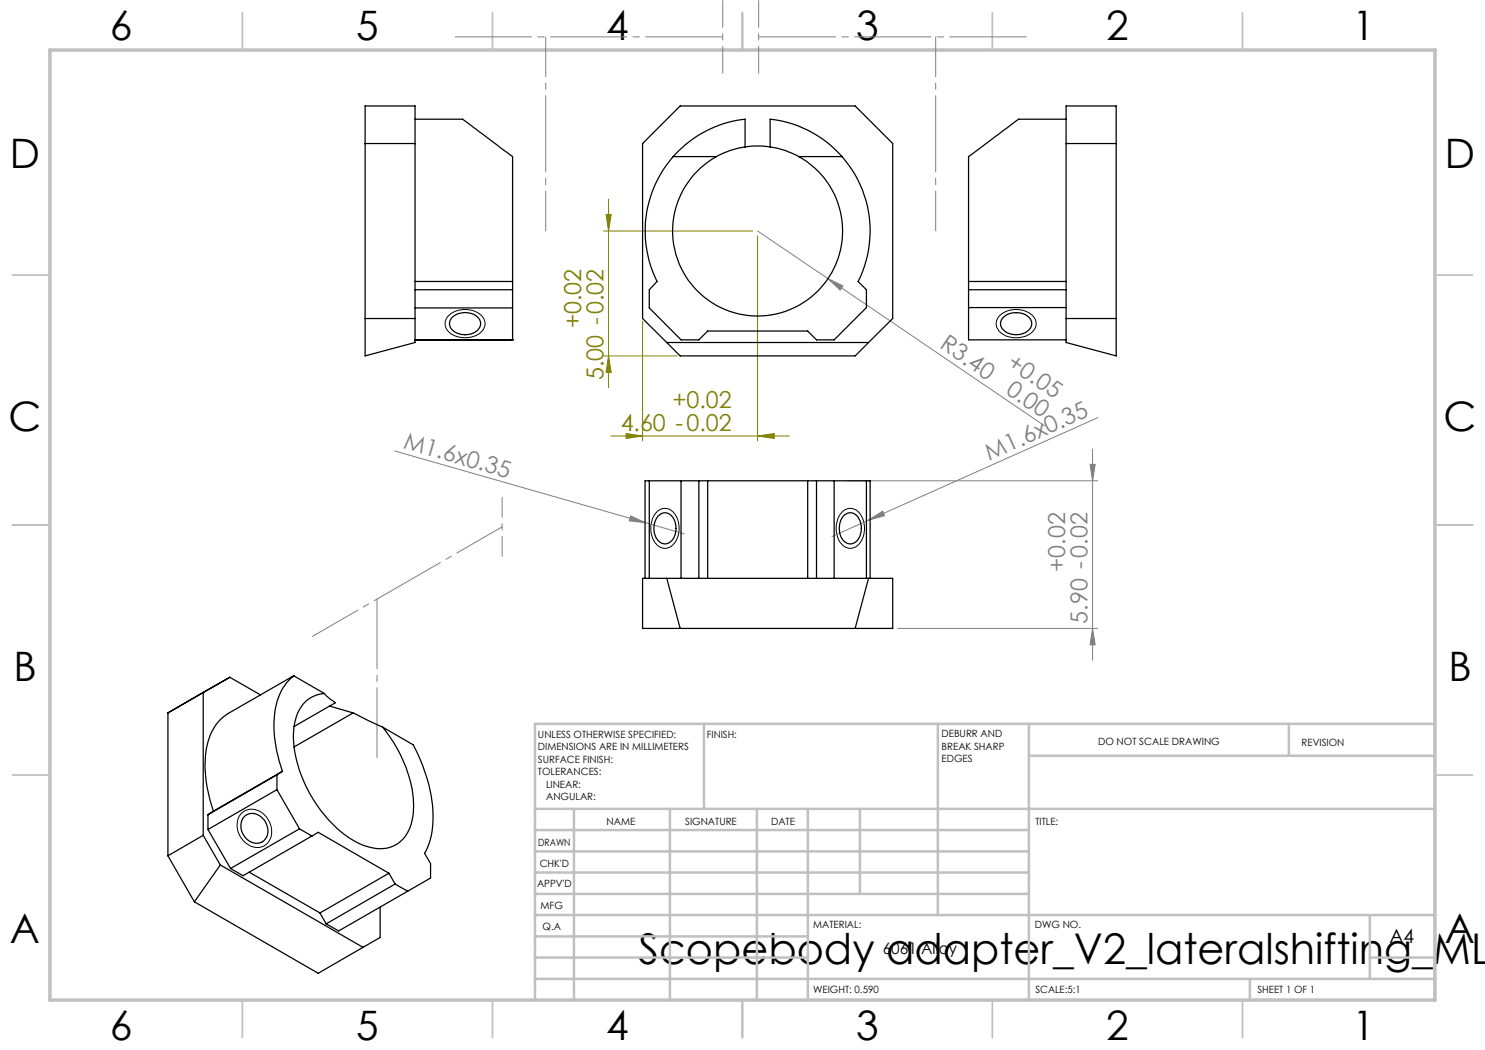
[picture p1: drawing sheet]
<svg xmlns="http://www.w3.org/2000/svg" width="297mm" height="210mm" viewBox="0 0 297 210" stroke-linecap="round" stroke-linejoin="round" font-family="sans-serif">
<path d="M121.7 39.9v37.6M120.7 46.2h29.8M121.2 42.9h1l-.5 3.3zM151.5 47.2v41M120.7 71.2h14.8M121.7 71.2l.5 3.3h-1zM128.5 64.3v23.9M122.2 87.2h35.7M125.2 86.7l3.3 .5-3.3 .5zM151.5 87.2l3.3-.5v1z" fill="none" stroke="#808000" stroke-width=".2"/>
<g fill="none" stroke="#808080" stroke-width=".2">
<path d="M151.5 46.2l57.5 39M165.6 55.7l3 1.5-.6 .8zM79 90.2l50.2 14.4M169.5 96.2h50M218 92.9h1l-.5 3.3zM218.5 89.8v42.2M219.6 83.5l-45.9 20.5M126.1 103.2l3.1 1.4-3.4-.4zM129.2 104.6l7.6 2.2M173.7 104l2.8-1.8 .4 .9zM173.7 104l-7.3 3.3M179.5 125.7h40"/>
<path d="M218.5 125.7l.5 3.3h-1z"/>
</g>
<path d="M89.6 63.2a4.9 4.9 0 0 1 7.1 .4 2.48 2.48 0 0 1-1.8 3.6 4.8 4.8 0 0 1-5.6-1.5l-.1-.2a2.08 2.08 0 0 1 .4-2.3zM199.8 63.2a4.9 4.9 0 0 1 7.1 .4 2.42 2.42 0 0 1-1.5 3.5 4.9 4.9 0 0 1-5.8-1.2 2.14 2.14 0 0 1 .2-2.7zM131.4 102.3a2.41 2.41 0 0 1 4 1.2 4.8 4.8 0 0 1-1.4 5.9 2.56 2.56 0 0 1-3.5-1.8 5.1 5.1 0 0 1 .9-5.3zM168.5 102.3a2.41 2.41 0 0 1 3.9 1.2 4.8 4.8 0 0 1-1.3 5.9 2.59 2.59 0 0 1-3.6-2.1 5.1 5.1 0 0 1 1-5zM48.2 162.8a3.5 3.5 0 0 1 5.5 1.2 3.5 3.5 0 0 1-1.5 5.4 4.3 4.3 0 0 1-4.8-4.8 3.2 3.2 0 0 1 .8-1.8z" fill="none" stroke="#000" stroke-width=".2"/>
<g fill="none" stroke="#c0c0c0" stroke-width=".35">
<path d="M48.5 2.5v7.5M98.5 2.5v7.5M148.5 2.5v7.5M198.5 2.5v7.5M248.5 2.5v7.5M2.5 55h7.5M287 55h7.5M2.5 105h7.5M287 105h7.5M2.5 155h7.5M287 155h7.5M48.5 200v7.5"/>
<path d="M98.5 200v7.5M148.5 200v7.5M198.5 200v7.5M248.5 200v7.5"/>
</g>
<g fill="none" stroke="#c0c0c0" stroke-width=".5">
<path d="M140.8 144.8v17M187.6 144.8v38.2M205.8 144.8v55.2M205.8 151.2h81.2M257.8 144.8v6.4M287 144.8h-180v55.2M107 161.8h180M107 178.8h98.8M107 174.5h98.8M107 170.3h98.8M107 166h98.8M114.8 161.8v38.2"/>
<path d="M134 161.8v38.2M151.4 161.8v38.2M161.6 161.8v38.2M172 161.8v17M107 195.8h180M107 191.5h54.6M107 187.3h54.6M107 183h180M250 195.8v4.2M274 191.5h13M274 183v12.8"/>
</g>
<path d="M10 10h277v190h-277z" fill="none" stroke="#c0c0c0" stroke-width=".7"/>
<path d="M100.4 99.5v11.8" fill="none" stroke="#808080" stroke-width=".2" stroke-dasharray="15.2 1.3 1.3 1.3" stroke-dashoffset="11.2"/>
<path d="M100.4 105.4l-37.9 21.9" fill="none" stroke="#808080" stroke-width=".2" stroke-dasharray="15.2 1.3 1.3 1.3" stroke-dashoffset="4.8"/>
<path d="M75.4 151.5v-31.7" fill="none" stroke="#808080" stroke-width=".2" stroke-dasharray="15.2 1.3 1.3 1.3" stroke-dashoffset="1.3"/>
<path d="M144.5 .1v14.5M151.7 .1v14.5" fill="none" stroke="#808080" stroke-width=".2" stroke-dasharray="15.2 1.3 1.3 1.3" stroke-dashoffset="9.9"/>
<path d="M144.5 7.4h-53.6M151.7 7.4h53.7" fill="none" stroke="#808080" stroke-width=".2" stroke-dasharray="15.2 1.3 1.3 1.3" stroke-dashoffset="-.2"/>
<path d="M109.1 46.2v-38.8M187.1 46.2v-38.8" fill="none" stroke="#808080" stroke-width=".2" stroke-dasharray="15.2 1.3 1.3 1.3" stroke-dashoffset="7.3"/>
<g fill="#808000">
<path d="M125.2 86.7l3.3 .5-3.3 .5zM151.5 87.2l3.3-.5v1z"/>
<path d="M121.2 42.9h1l-.5 3.3zM121.7 71.2l.5 3.3h-1z"/>
</g>
<g fill="#808080">
<path d="M126.1 103.2l3.1 1.4-3.4-.4z"/>
<path d="M173.7 104l2.8-1.8 .4 .9z"/>
<path d="M165.6 55.7l3 1.5-.6 .8z"/>
<path d="M218 92.9h1l-.5 3.3zM218.5 125.7l.5 3.3h-1z"/>
</g>
<g fill="none" stroke="#000" stroke-width=".25">
<path d="M73 21.2h10v47.3l-10 2.7zM73 28.7h10M83 23.8h9.5l10 7.5v25M134.6 31.3a22.6 22.6 0 0 0-3.2 25l-1.5 1.7v3.6l6.3 6.4h3.6l1.7-1.8h20l1.8 1.8h3.5l6.5-6.5v-3.5l-1.7-1.7a22.5 22.5 0 0 0-3.2-25M134.6 31.3h8.7M143.3 31.3a17 17 0 0 0-4.9 25.8 17 17 0 0 0 26.2 0 17 17 0 0 0-4.8-25.8M149 29.4v-5.6a22.5 22.5 0 0 0-14.4 7.5M149 29.4a16.6 16.6 0 0 0-5.7 1.9M149 29.4a17.9 17.9 0 0 1 5 0M154 29.4v-5.6a22.3 22.3 0 0 1 14.4 7.5M154 29.4a16.6 16.6 0 0 1 5.8 1.9M159.8 31.3h8.6"/>
<path d="M213.2 23.8h-9.5l-10 7.5v25M213.2 21.2h10v50l-10-2.7zM213.2 28.7h10M83 56.3h19.5M83 58h19.5M102.5 56.3v11.7M193.7 56.3v11.7h19.5M193.7 56.3h19.5M193.7 58h19.5M73 63.7h10M83 68h19.5M83 61.6h19.5"/>
<path d="M90.5 63.4a3.8 3.8 0 0 1 5.4 .5 2.06 2.06 0 0 1-1.7 2.9 3.3 3.3 0 0 1-4.3-1.8l.1-.8zM102.5 68h.1M133.4 68.5h40.3M133.4 68.5l2.6 2.7h35l2.7-2.7M133.4 68.5l-4.9-4.8v-35l7.5-7.5h35l7.5 7.5v35l-4.8 4.8M193.7 61.5h19.5M200.5 63.6a3.9 3.9 0 0 1 5.6 .3 1.96 1.96 0 0 1-1.3 2.7 3.6 3.6 0 0 1-4.6-1.3l-.1-.9zM213.2 63.7h10M129.9 96.2h-.9v19.5M129.9 96.2v19.5M129.9 96.2h43.4M136.2 96.2v19.5"/>
<path d="M139.8 96.2v19.5M141.5 96.2v19.5M161.5 96.2v19.5M163.3 96.2v19.5M166.8 96.2v19.5M173.3 96.2h.7v19.5M173.3 96.2v19.5M128.5 115.7h50v10h-50zM131.7 103.2a1.89 1.89 0 0 1 1.9-.6 1.89 1.89 0 0 1 1.3 1.5 3.5 3.5 0 0 1-1.3 4.6 2.29 2.29 0 0 1-2.8-2.2 4 4 0 0 1 .9-3.3zM133.4 115.7l2.6 10M168.7 103.2a1.91 1.91 0 0 1 3.3 .9 3.6 3.6 0 0 1-1.4 4.6 2.25 2.25 0 0 1-2.7-2.2 4.1 4.1 0 0 1 .8-3.3zM173.7 115.7l-2.7 10"/>
<path d="M40.6 138.5v28.6M40.6 138.5l-7 4.1v28.6M46 135.5l-5.4 3M46 135.5l6.1 3.5M46 135.5l-7.1 4M58.8 135.2a11.7 11.7 0 0 0-4 9.3 28.7 28.7 0 0 0 1.7 9.8M58.8 135.2l-13.2 7.5a10.3 10.3 0 0 0-4.5 8.1 26.8 26.8 0 0 0 1.6 11.4M58.8 135.2l6.1 3.5M64.9 138.7a6.4 6.4 0 0 0-5.9 5.7 21.3 21.3 0 0 0 2.7 13.9 24.4 24.4 0 0 0 10.3 10.5 7.6 7.6 0 0 0 7.7-.1 8.8 8.8 0 0 0 3-7.5 26.1 26.1 0 0 0-6.1-15.8M64.9 138.7l.5 .6 1.7 1.2-8.3 4.8M55.4 157.9l4.5 7.9M55.4 155v2.9"/>
<path d="M55.4 157.9l-13.8 8M55.4 155l-13.8 7.9M56.5 154.3l-1.1 .7M56.5 154.3l-13.8 7.9M65.9 141.2l4.7 1.4M70.6 142.6l6 2.8M70.6 142.6l-11.8 6.8M76.6 145.4l6.1 3.6a29.4 29.4 0 0 1 3.7 17.4l-.6 2.3-.9 2 1.2 2v2.9l-18.4 10.6-2.5-1.4M33.6 171.2l5.3 9.2M40.6 167.1l-7 4.1M40.6 167.1l3.5 5.9M41.6 165.9l4.5 7.8"/>
<path d="M41.6 162.9v3M42.7 162.2l-1.1 .7M44.1 173l-5.2 7.4M44.1 173l28.5 16.5M48.8 163.4a2.64 2.64 0 0 1 4.1 .6 2.84 2.84 0 0 1-1.1 4.6 3.4 3.4 0 0 1-3.1-1.6 3.4 3.4 0 0 1 .1-3.6zM49.8 174.4l14.2 8.2M59.9 165.8l2.5 1.4M59.9 165.8l-13.8 7.9M62.4 167.2l1.2-.7 14.2 8.2M62.4 167.2l-13.8 7.9-2.5-1.4M77.8 174.7l1.2 2.1M77.8 174.7l-13.8 7.9"/>
<path d="M79 176.8l2.5 1.5M79 176.8l-13.8 8M38.9 180.4l24.7 14.3 9-5.2M64 182.6l1.2 2.2M76 181.4v6.1l-3.4 2"/>
</g>
<text font-size="8.5" x="127.7" y="192.7">Scopebody adapter_V2_lateralshifting_ML</text>
<g font-size="8.1">
<text x="22" y="8">6</text>
<text x="71.2" y="8">5</text>
<text x="121.2" y="8">4</text>
<text x="171.3" y="8">3</text>
<text x="221.3" y="8">2</text>
<text x="270.5" y="8">1</text>
<text x="2" y="33.6">D</text>
<text x="289" y="33.6">D</text>
<text x="1.7" y="86.1">C</text>
<text x="288.7" y="86.1">C</text>
<text x="2.7" y="136.1">B</text>
<text x="289.7" y="136.1">B</text>
<text x="2" y="188.6">A</text>
<text x="289" y="188.6">A</text>
<text x="22" y="208">6</text>
<text x="71.2" y="208">5</text>
<text x="121.2" y="208">4</text>
<text x="171.3" y="208">3</text>
<text x="221.3" y="208">2</text>
<text x="270.5" y="208">1</text>
</g>
<g font-size="4.7" fill="#808000">
<text x="116.2" y="65.7" transform="rotate(-90 116.2 65.7)">+0.02</text>
<text x="120.7" y="76" transform="rotate(-90 120.7 76)">5.00 -0.02</text>
<text x="134.5" y="81.6">+0.02</text>
<text x="124.1" y="86.1">4.60 -0.02</text>
</g>
<g font-size="4.7" fill="#808080">
<text x="187.8" y="69.5" transform="rotate(34 187.8 69.5)">R3.40</text>
<text x="201.2" y="73.2" transform="rotate(34 201.2 73.2)">+0.05</text>
<text x="201" y="78.5" transform="rotate(34 201 78.5)">0.00</text>
<text x="80.5" y="89.6" transform="rotate(16 80.5 89.6)">M1.6x0.35</text>
<text x="197.9" y="92.1" transform="rotate(-24 197.9 92.1)">M1.6x0.35</text>
<text x="213" y="114.4" transform="rotate(-90 213 114.4)">+0.02</text>
<text x="217.5" y="124.7" transform="rotate(-90 217.5 124.7)">5.90 -0.02</text>
</g>
<text font-size="3.9" x="277.9" y="188.5">A4</text>
<text font-size="3.2" x="176.5" y="190.9">6061 Alloy</text>
<g font-size="2">
<text x="107.6" y="147.6">UNLESS OTHERWISE SPECIFIED:</text>
<text x="141.4" y="147.6">FINISH:</text>
<text x="188.3" y="147.5">DEBURR AND</text>
<text x="188.3" y="150">BREAK SHARP</text>
<text x="219.6" y="149">DO NOT SCALE DRAWING</text>
<text x="260.3" y="149.2">REVISION</text>
<text x="107.6" y="150.1">DIMENSIONS ARE IN MILLIMETERS</text>
<text x="107.6" y="152.6">SURFACE FINISH:</text>
<text x="107.6" y="155.1">TOLERANCES:</text>
<text x="188.3" y="152.5">EDGES</text>
<text x="109.2" y="157.6">LINEAR:</text>
<text x="109.2" y="160.1">ANGULAR:</text>
<text x="121.3" y="165">NAME</text>
<text x="137" y="164.9">SIGNATURE</text>
<text x="154.2" y="164.9">DATE</text>
<text x="207.1" y="164.9">TITLE:</text>
<text x="107.6" y="169.1">DRAWN</text>
<text x="107.9" y="173.3">CHK'D</text>
<text x="107.4" y="177.4">APPV'D</text>
<text x="108.1" y="181.8">MFG</text>
<text x="108.5" y="186">Q.A</text>
<text x="162.6" y="185.5">MATERIAL:</text>
<text x="207" y="185.5">DWG NO.</text>
<text x="162.6" y="198.5">WEIGHT: 0.590</text>
<text x="207.1" y="198.6">SCALE:5:1</text>
<text x="251.5" y="198.6">SHEET 1 OF 1</text>
</g>
</svg>
